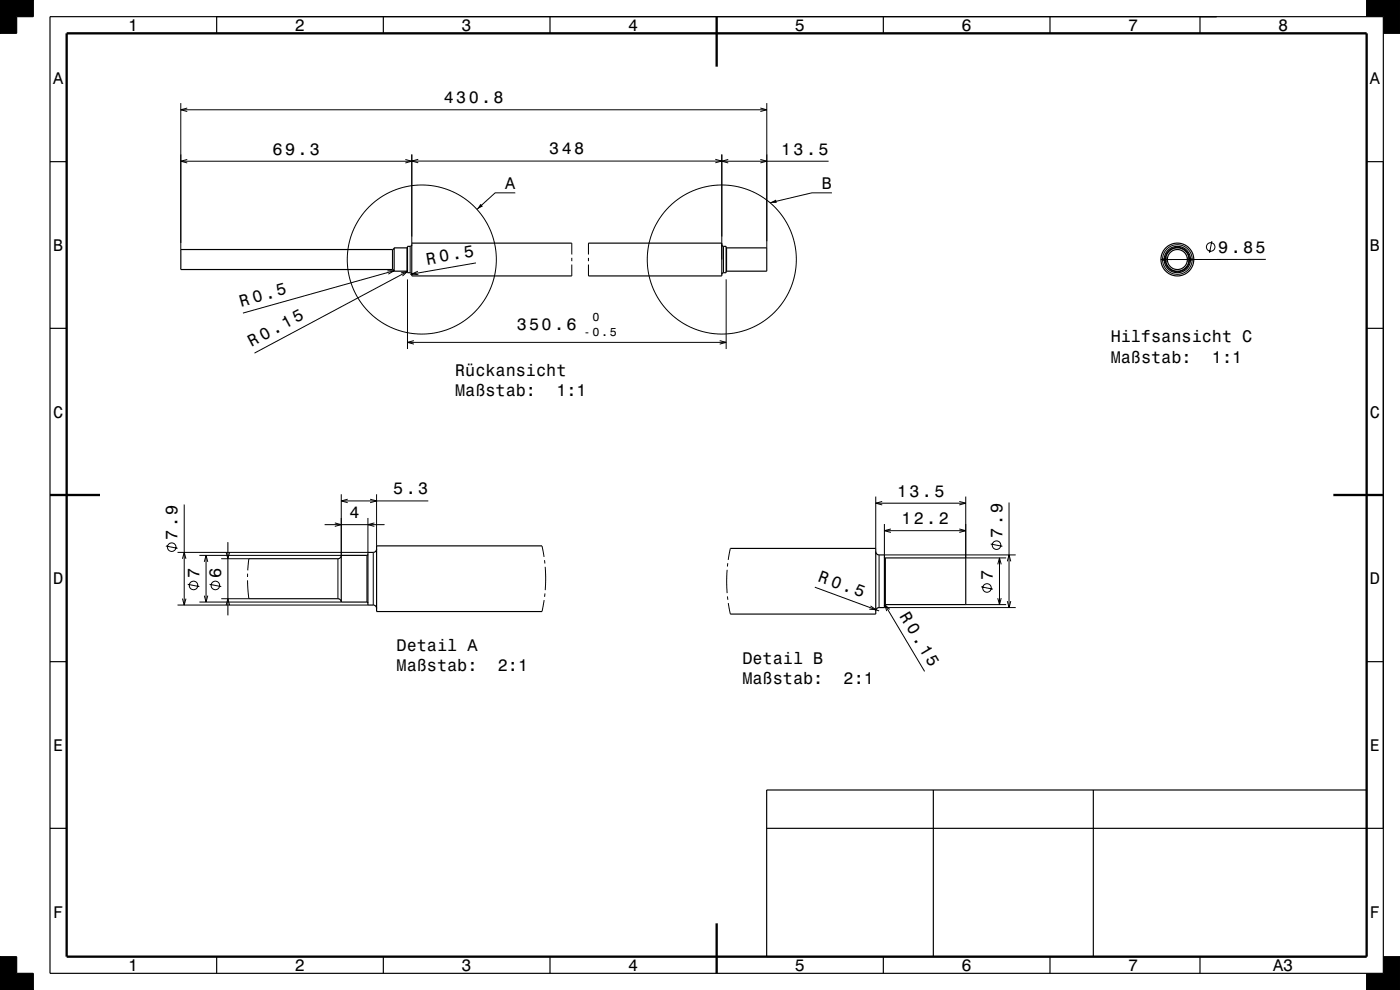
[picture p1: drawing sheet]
<svg xmlns="http://www.w3.org/2000/svg" width="420mm" height="297mm" viewBox="0 0 420 297" stroke-linecap="round" stroke-linejoin="round" font-family="sans-serif">
<g fill="#000">
<path d="M0 0h10v5h-5v5h-5z" fill-rule="evenodd"/>
<path d="M410 0h10v10h-5v-5h-5z" fill-rule="evenodd"/>
<path d="M231 60.8l1.8-.9 .2 1z" fill-rule="evenodd"/>
<path d="M144.2 61.1l.7 .8-1.8 .9z" fill-rule="evenodd"/>
<path d="M0 287h5v5h5v5h-10z" fill-rule="evenodd"/>
<path d="M410 292h5v-5h5v10h-10z" fill-rule="evenodd"/>
</g>
<g fill="none" stroke="#000" stroke-width=".3">
<path d="M54.2 30.9v44M54.2 32.9h175.8M56.2 32.4l-2 .5 2 .6M228.1 32.4l1.9 .5-1.9 .6M230 30.9v43.5M54.2 48.4h69.3M56.2 47.8l-2 .6 2 .5M121.6 47.8l1.9 .6-1.9 .5M123.5 46.3v26.6M123.5 48.3h93M125.5 47.8l-2 .5 2 .5M154.6 57.9h-6.1l-5.4 4.9"/>
<path d="M214.6 47.8l1.9 .5-1.9 .5M216.5 46.3v31.6M216.5 48.4h32.1M218.5 47.8l-2 .6 2 .5M228.1 47.8l1.9 .6-1.9 .5M249.6 57.9h-6.1l-12.5 2.9M117.7 74.9v6M122.1 74.4v7M123 73.9v7.9M142.8 78.9l-19.8 3.4M171.5 72.9v3.5M171.5 77.4v1"/>
<path d="M171.5 79.4v3.4M176.5 72.9v3.5M176.5 77.4v1M176.5 79.4v3.4M217 73.9v7.9M218 74.4v7M350.2 77.3l-1.9 .6 1.9 .5M356.2 77.3l1.9 .6-1.9 .5M363.6 72.3l-.7 3.5M379.7 77.8l-31.4 .1M116.2 81.2h2l-1.7 1M118.2 81.2l-45.3 12.7"/>
<path d="M120.3 81.9l1.9-.5-1.4 1.4M122.2 81.4l-45.8 24.5M122.2 83.8v20.9M125.3 81.4l-1.8 .8 2 .2M217.8 83.8v20.9M122.2 102.7h95.6M124.2 102.2l-2 .5 2 .5M215.9 102.2l1.9 .5-1.9 .5M55.3 151.4v30.1M97.4 157.4h18M100.4 156.9l2 .5-2 .5M102.4 148.3v18.3h-42.6"/>
<path d="M102.4 150.3h26.1M104.3 149.8l-1.9 .5 1.9 .5M110.4 155.4v10.3h-57.1M111 149.8l2 .5-2 .5M112.3 156.9l-1.9 .5 1.9 .5M113 148.3v15.5M262.7 149v15.5M262.7 151h27M264.7 150.4l-2 .6 2 .5M265.3 157.2v9.3h39.4M265.3 159.2h24.4M267.3 158.7l-2 .5 2 .5"/>
<path d="M287.8 158.7l1.9 .5-1.9 .5M287.8 150.4l1.9 .6-1.9 .5M289.7 149v18.4h12.2M302.7 150.8v31.5M49.8 163.8l3.5 .7M54.7 167.6l.6-1.9 .5 1.9M54.7 179.6l.6 1.9 .5-1.9M56.3 175.3l3.5 .7M61.3 168.6l.5-2 .5 2M61.3 178.7l.5 1.9 .5-1.9M61.8 166.6v14M62.9 175.3l3.5 .7"/>
<path d="M66.4 167.6h8.3l-.4 3.5M67.8 165.7l.6 1.9 .5-1.9M68.4 162.6v22M74.3 174.1l.4 5.5h-8.3M74.3 172.1v1M101.4 167.6v12M110.1 166.6v14M112 165.7v15.8M162.6 163.8l.6 3.3M163.4 168.1l.1 1M163.5 178l-.1 1M163.6 170.1v6.9"/>
<path d="M218.1 170.9v7M218.2 178.9l.2 1M218.3 169l-.1 1M219.1 164.5l-.6 3.5M244.5 176.2l19.2 7.1M263.7 166.5v15.8M265.6 167.4v14M294.4 176l3.5 .7M297.2 163.2l3.5 .7M299.3 169.3l.6-1.9 .5 1.9M299.3 179.4l.6 2 .5-2M299.9 167.4v14"/>
<path d="M302.2 168.4l.5-1.9 .5 1.9M53.3 181.5h57.1M59.8 180.6h42.6M67.8 181.6l.6-2 .5 2M163.2 180l-.6 3.5M218.5 180.9l.6 3.3M261.2 181.8l1.6 1.1-2-.2M265.3 182.3h39.4M265.5 181.4l11.9 20M266.9 182.8l-1.4-1.4 .5 1.9M289.7 181.4h12.2M302.2 180.3l.5 2 .5-2"/>
<circle cx="126.5" cy="77.9" r="22.4"/>
<circle cx="216.5" cy="77.9" r="22.4"/>
<circle cx="353.2" cy="77.9" r="4.4"/>
<circle cx="353.2" cy="77.9" r="3.6"/>
<circle cx="363.2" cy="74.1" r="1.28"/>
<circle cx="51.5" cy="164.1" r="1.28"/>
<circle cx="58.1" cy="175.6" r="1.28"/>
<circle cx="64.6" cy="175.6" r="1.28"/>
<circle cx="296.1" cy="176.4" r="1.28"/>
<circle cx="299" cy="163.5" r="1.28"/>
</g>
<g fill="none" stroke="#000" stroke-width=".35">
<path d="M0 0h10v5h-5v5h-5zM15 5h400v287h-400zM65 5v5M115 5v5M165 5v5M265 5v5M315 5v5M360 5v5M410 5v-5h10v10h-5M15 48.5h5M410 48.5h5M118.2 74.4l-.5 .5h-63.5v6h63.6l.4 .5"/>
<path d="M118.2 74.4v7M122.2 74.2l-4 .2M123.5 73.4l-.2 .5h-1.1v7.9l1.1 .1 .2 .4M171.5 72.9h-48v9.9h48M176.5 72.9h40v9.9h-40M216.5 73.4l.3 .4 1 .1v7.9l-1 .1-.3 .4M217.8 74.2l12.2 .2v7l-12.2 .1M15 98.5h5M118.2 81.4l4 .1M410 98.5h5M74.7 179.6h26.7l.7 .3 .3 .7M102.4 166.6l-.3 .8-.7 .2h-26.7"/>
<path d="M102.4 166.6v14M110.4 166.3l-.3 .3h-7.7M113 164.7l-.2 .6-.6 .4h-1.8v15.8l1.9 .1 .6 .4 .1 .5M162.6 163.8h-49.6v19.7h49.6M219.1 164.5h43.6v19.7h-43.6M262.7 165.5l.3 .7 .4 .2 1.9 .1v15.8h-1.8l-.6 .4-.2 .6M265.3 167.1l.3 .3h24.1v14h-24.1l-.3 .3M15 198.5h5M102.4 180.6h7.7l.3 .3M410 198.5h5M280 237v50M328 237v50"/>
<path d="M410 237h-180v50h180M15 248.5h5M230 248.5h185M0 287h5v5h5v5h-10zM65 287v5M115 287v5M165 287v5M265 287v5M315 287v5M360 287v5M415 287h5v10h-10v-5"/>
<circle cx="353.2" cy="77.9" r="4.9"/>
<circle cx="353.2" cy="77.9" r="3"/>
<circle cx="353.2" cy="77.9" r="3.5"/>
<circle cx="353.2" cy="77.9" r="3.9"/>
</g>
<path d="M20 10h390v277h-390zM215 5v15M15 148.5h15M400 148.5h15M215 277v15" fill="none" stroke="#000" stroke-width=".7" stroke-linecap="butt"/>
<g font-size="5.1">
<text x="128.1" y="79.4" transform="rotate(-10 128.1 79.4)">R 0.5</text>
<text x="245.1" y="174.3" transform="rotate(20 245.1 174.3)">R 0.5</text>
</g>
<g font-size="5">
<text x="38.5" y="9.3">1</text>
<text x="88.5" y="9.3">2</text>
<text x="138.5" y="9.3">3</text>
<text x="188.5" y="9.3">4</text>
<text x="238.5" y="9.3">5</text>
<text x="288.5" y="9.3">6</text>
<text x="338.5" y="9.3">7</text>
<text x="383.5" y="9.3">8</text>
<text x="16" y="25.3">A</text>
<text x="411" y="25.3">A</text>
<text x="133.1" y="30.9">430.8</text>
<text x="81.8" y="46.4">69.3</text>
<text x="164.8" y="46.3">348</text>
<text x="234.3" y="46.4">13.5</text>
<text x="151.5" y="56.7">A</text>
<text x="246.5" y="56.7">B</text>
<text x="16" y="75.3">B</text>
<text x="365.5" y="75.8">9.85</text>
<text x="411" y="75.3">B</text>
<text x="72.3" y="92" transform="rotate(-16 72.3 92)">R 0.5</text>
<text x="155" y="99">350.6</text>
<text x="75.4" y="104.2" transform="rotate(-28 75.4 104.2)">R 0.15</text>
<text x="333.2" y="102.7">Hilfsansicht C</text>
<text x="136.5" y="112.7">Rückansicht</text>
<text x="333.2" y="108.8">Maßstab:</text>
<text x="363.6" y="108.8">1:1</text>
<text x="136.5" y="118.8">Maßstab:</text>
<text x="166.9" y="118.8">1:1</text>
<text x="16" y="125.3">C</text>
<text x="411" y="125.3">C</text>
<text x="118" y="148.3">5.3</text>
<text x="269.1" y="149">13.5</text>
<text x="104.9" y="155.4">4</text>
<text x="53.3" y="161.9" transform="rotate(-90 53.3 161.9)">7.9</text>
<text x="270.4" y="157.2">12.2</text>
<text x="300.7" y="161.3" transform="rotate(-90 300.7 161.3)">7.9</text>
<text x="59.8" y="173.4" transform="rotate(-90 59.8 173.4)">7</text>
<text x="66.4" y="173.4" transform="rotate(-90 66.4 173.4)">6</text>
<text x="16" y="175.3">D</text>
<text x="297.9" y="174.1" transform="rotate(-90 297.9 174.1)">7</text>
<text x="411" y="175.3">D</text>
<text x="269.7" y="184.7" transform="rotate(59 269.7 184.7)">R 0.15</text>
<text x="119" y="195.3">Detail A</text>
<text x="119" y="201.4">Maßstab:</text>
<text x="149.3" y="201.4">2:1</text>
<text x="222.7" y="199.2">Detail B</text>
<text x="222.7" y="205.3">Maßstab:</text>
<text x="253.1" y="205.3">2:1</text>
<text x="16" y="225.3">E</text>
<text x="411" y="225.3">E</text>
<text x="16" y="275.3">F</text>
<text x="411" y="275.3">F</text>
<text x="38.5" y="291.3">1</text>
<text x="88.5" y="291.3">2</text>
<text x="138.5" y="291.3">3</text>
<text x="188.5" y="291.3">4</text>
<text x="238.5" y="291.3">5</text>
<text x="288.5" y="291.3">6</text>
<text x="338.5" y="291.3">7</text>
<text x="382" y="291.3">A3</text>
</g>
<g font-size="3.5">
<text x="175.1" y="100.7">-0.5</text>
<text x="177.7" y="96.2">0</text>
</g>
</svg>
